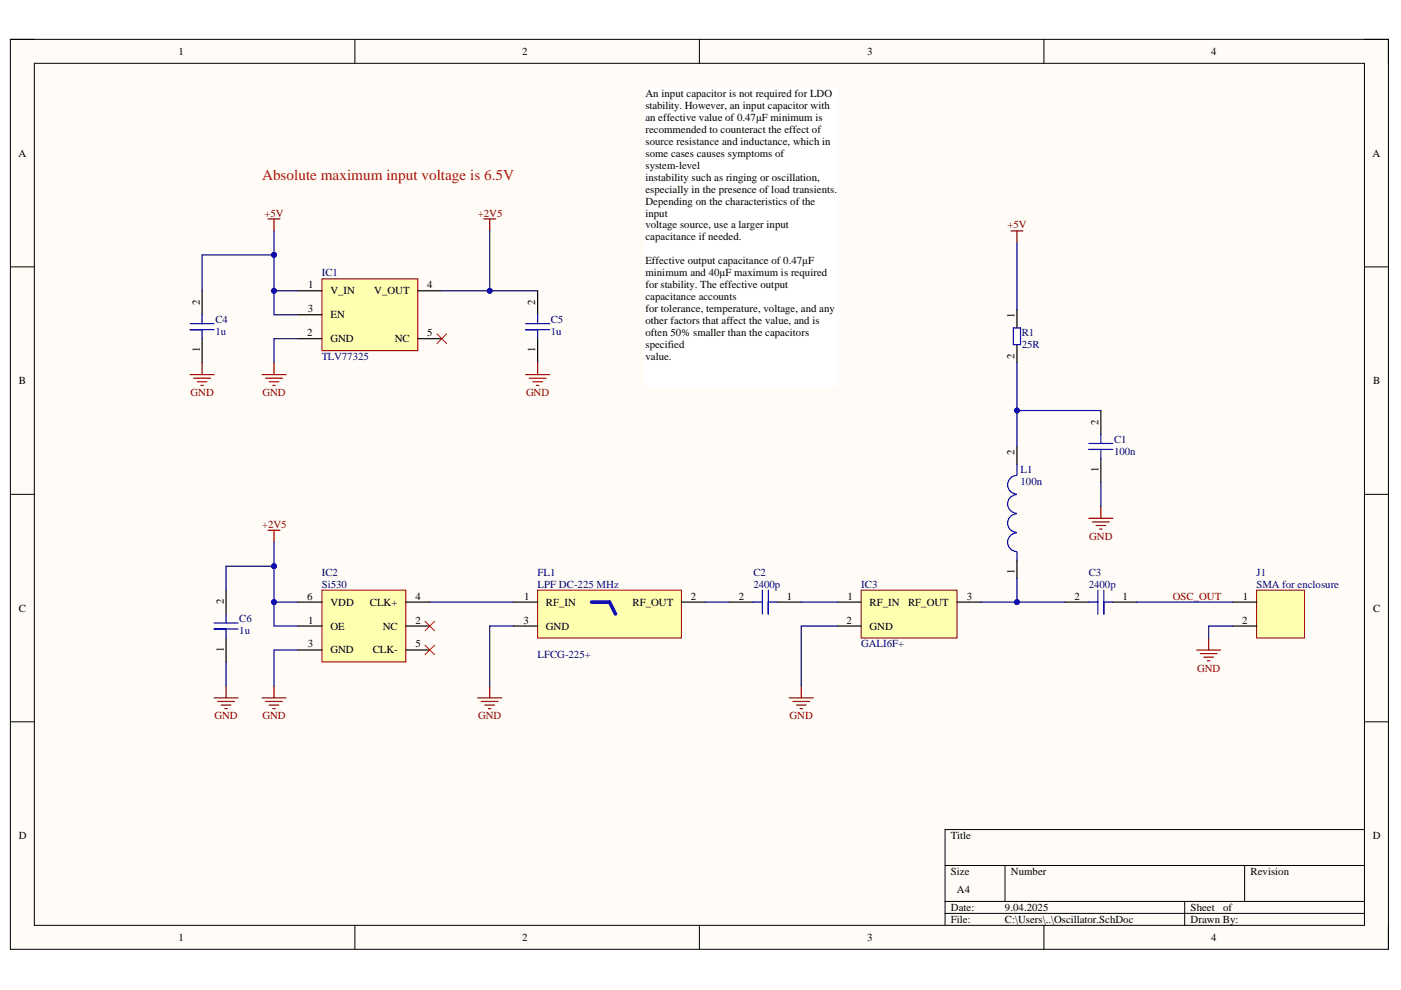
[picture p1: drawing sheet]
# Altium project Oscillator.PrjPcb
1 sheet, 13 parts. Net scope: global (net labels, ports and power ports of the same name join across sheets).
Board file: Oscillator.PcbDoc

## Sheet Oscillator.SchDoc
size A4; SheetNumber: 1; SheetTotal: 1

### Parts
C1  100n  [0603_CAP]
C2  2400p  [0603_CAP]
C3  2400p  [0603_CAP]
C4  1u  [0603_CAP]
C5  1u  [0603_CAP]
C6  1u  [0603_CAP]
FL1  LFCG-225+
IC1  TLV77325  [IC_TLV77325PDBVR_TEXAS_INSTRUMENTS]
IC2  Si530  [IC_530FC200M000DG]
IC3  GALI-74+  [IC_GALI74+_MINI_CIRCUITS]
J1  SMA for enclosure
L1  100n  [0603_CAP]
R1  25R  [0603_RESISTOR]

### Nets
+2V5: C5.2 C6.2 IC1.4(V_OUT) IC2.1(OE) IC2.6(VDD)
+5V: C1.2 C4.2 IC1.1(V_IN) IC1.3(EN) R1.1
GND: C1.1 C4.1 C5.1 C6.1 FL1.3(GND) IC1.2(GND) IC2.3(GND) IC3.2(GND) J1.2
OSC_OUT: C3.1 J1.1
NetC2_1: C2.1 IC3.1(RF_IN)
NetC2_2: C2.2 FL1.2(RF_OUT)
NetC3_2: C3.2 IC3.3(RF_OUT) L1.1
NetFL1_1: FL1.1(RF_IN) IC2.4(CLK+)
NetL1_2: L1.2 R1.2

Not connected (* = marked no-connect by the designer): IC1 5(NC)*; IC2 2(NC)* 5(CLK-)*

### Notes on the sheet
- Absolute maximum input voltage is 6.5V
- An input capacitor is not required for LDO stability. However, an input capacitor with an effective value of 0.47μF minimum is
  recommended to counteract the effect of source resistance and inductance, which in some cases causes symptoms of system-level
  instability such as ringing or oscillation, especially in the presence of load transients. Depending on the characteristics of the input
  voltage source, use a larger input capacitance if needed.
  Effective output capacitance of 0.47μF minimum and 40μF maximum is required for stability. The effective output capacitance accounts
  for tolerance, temperature, voltage, and any other factors that affect the value, and is often 50% smaller than the capacitors specified
  value.
- 200MHz XTAL oscillator
